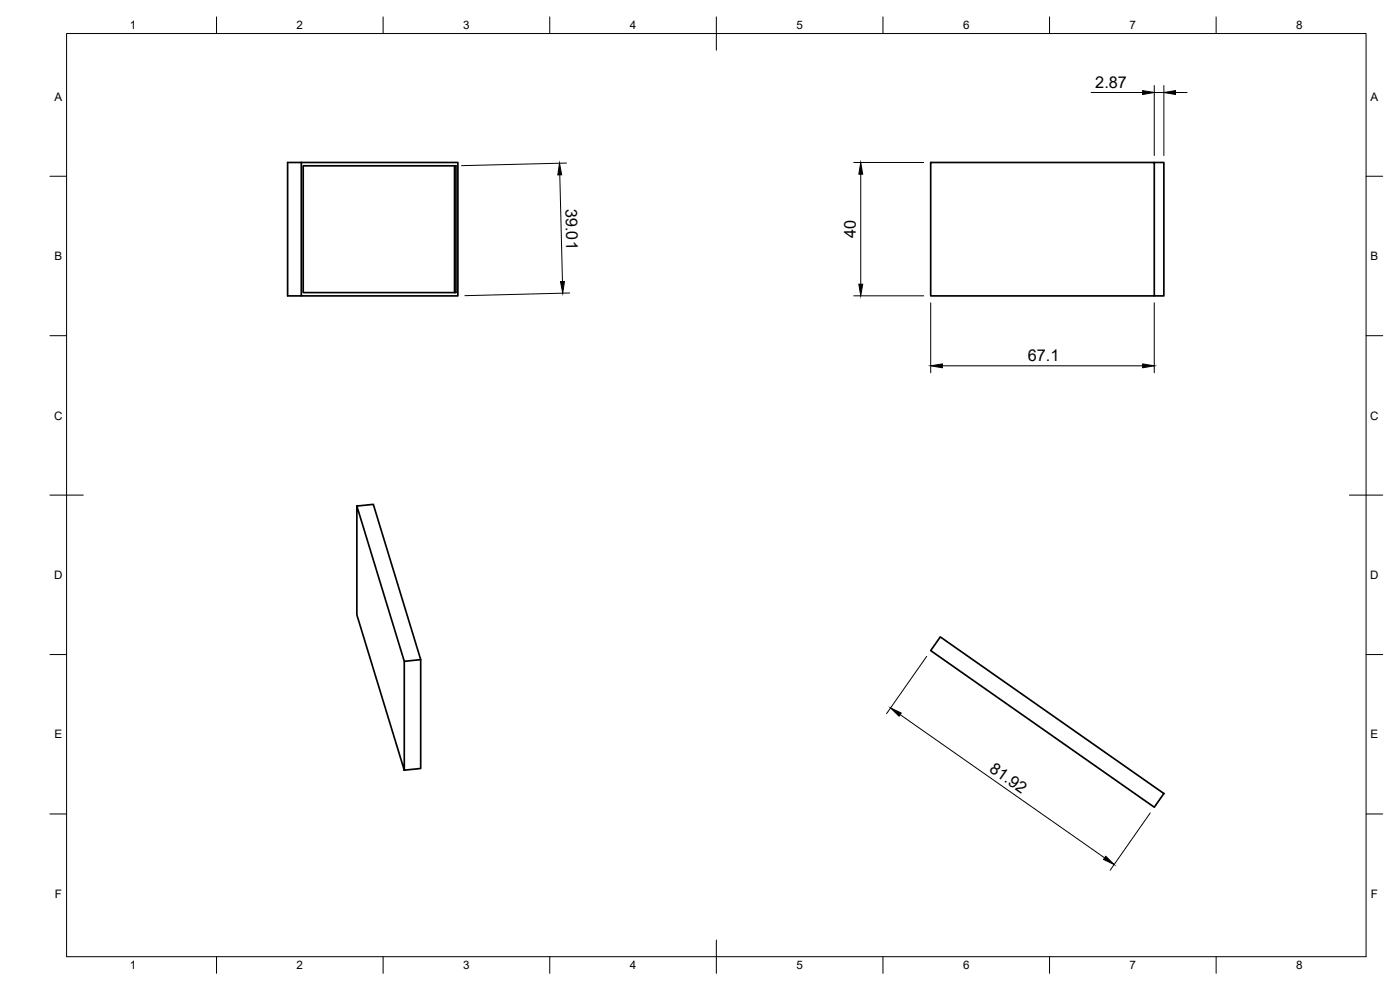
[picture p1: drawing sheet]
<svg xmlns="http://www.w3.org/2000/svg" width="420mm" height="297mm" viewBox="0 0 420 297" stroke-linecap="round" stroke-linejoin="round" font-family="sans-serif">
<!-- layer: Visible -->
<path d="M90.4 48.8h47v40h-47zM90.4 48.8h-4.1v40h4.1M91 49.7h45.8v38.1h-45.8zM136.4 49.7v38.1M279.3 48.8h67.1v40h-67.1zM346.4 48.8h2.9v40h-2.9M107.1 151.8l14.2 46.6v32.7l-14.2-46.6v-32.7l4.9-.5 14.3 46.6v32.7l-5 .5M126.3 197.9l-5 .5M282.2 191.1l67.1 47-2.9 4.1-67.1-47z" fill="none" stroke="#000" stroke-width=".51"/>
<!-- layer: Border -->
<g fill="none" stroke="#000" stroke-width=".3">
<path d="M20 10.1h390v276.9h-390zM65 5.1v5M115 5.1v5M165 5.1v5M215 5.1v10M265 5.1v5M315 5.1v5M365 5.1v5M15 52.9h5M410 52.9h5M15 100.7h5M410 100.7h5"/>
<path d="M15 148.6h10M405 148.6h10M15 196.4h5M410 196.4h5M15 244.2h5M410 244.2h5M65 287v5M115 287v5M165 287v5M215 282.1v9.9M265 287v5M315 287v5"/>
<path d="M365 287v5"/>
</g>
<!-- layer: Dimensions -->
<g fill="none" stroke="#000" stroke-width=".3">
<path d="M327.5 27.8h15.4M346.4 25.7v21M346.4 27.8h2.9M349.3 25.7v21M352.8 27.8h3.5M168 52.5l.8 32M170 48.9l-31.5 .8M256.2 48.8h21M258.3 52.3v33M171 87.9l-31.5 .8M256.2 88.8h21M279.3 90.9v21"/>
<path d="M346.4 90.9v21M282.8 109.8h60.1M278.1 196.9l-12 17.2M270.2 214.4l61.3 43M345.2 243.9l-12 17.2"/>
</g>
<path d="M342.9 27.2l3.5 .6-3.5 .5zM349.3 27.8l3.5-.6v1.1zM167.9 49l.7 3.5h-1.2zM258.3 48.8l.6 3.5h-1.2zM168.2 84.5h1.2l-.5 3.5zM257.7 85.3h1.2l-.6 3.5zM279.3 109.8l3.5-.6v1.1zM342.9 109.2l3.5 .6-3.5 .5zM267.3 212.4l3.2 1.5-.7 1zM331.9 256.9l2.5 2.5-3.2-1.5z" fill="#000" stroke="#000" stroke-width=".3"/>
<g font-size="4.9">
<text x="328.7" y="26.3">2.87</text>
<text x="169.7" y="62.7" transform="rotate(89 169.7 62.7)">39.01</text>
<text x="256.9" y="71.4" transform="rotate(-90 256.9 71.4)">40</text>
<text x="308.5" y="108.3">67.1</text>
<text x="296.7" y="231.2" transform="rotate(35 296.7 231.2)">81.92</text>
</g>
<g font-size="3.5">
<text x="39" y="8.8">1</text>
<text x="89" y="8.8">2</text>
<text x="139" y="8.8">3</text>
<text x="189" y="8.8">4</text>
<text x="239" y="8.8">5</text>
<text x="289" y="8.8">6</text>
<text x="339" y="8.8">7</text>
<text x="389" y="8.8">8</text>
<text x="16.3" y="30.2">A</text>
<text x="411.3" y="30.2">A</text>
<text x="16.3" y="78">B</text>
<text x="411.3" y="78">B</text>
<text x="16.2" y="125.9">C</text>
<text x="411.2" y="125.9">C</text>
<text x="16.2" y="173.7">D</text>
<text x="411.2" y="173.7">D</text>
<text x="16.3" y="221.6">E</text>
<text x="411.3" y="221.6">E</text>
<text x="16.4" y="269.4">F</text>
<text x="411.4" y="269.4">F</text>
<text x="39" y="290.8">1</text>
<text x="89" y="290.8">2</text>
<text x="139" y="290.8">3</text>
<text x="189" y="290.8">4</text>
<text x="239" y="290.8">5</text>
<text x="289" y="290.8">6</text>
<text x="339" y="290.8">7</text>
<text x="389" y="290.8">8</text>
</g>
</svg>
